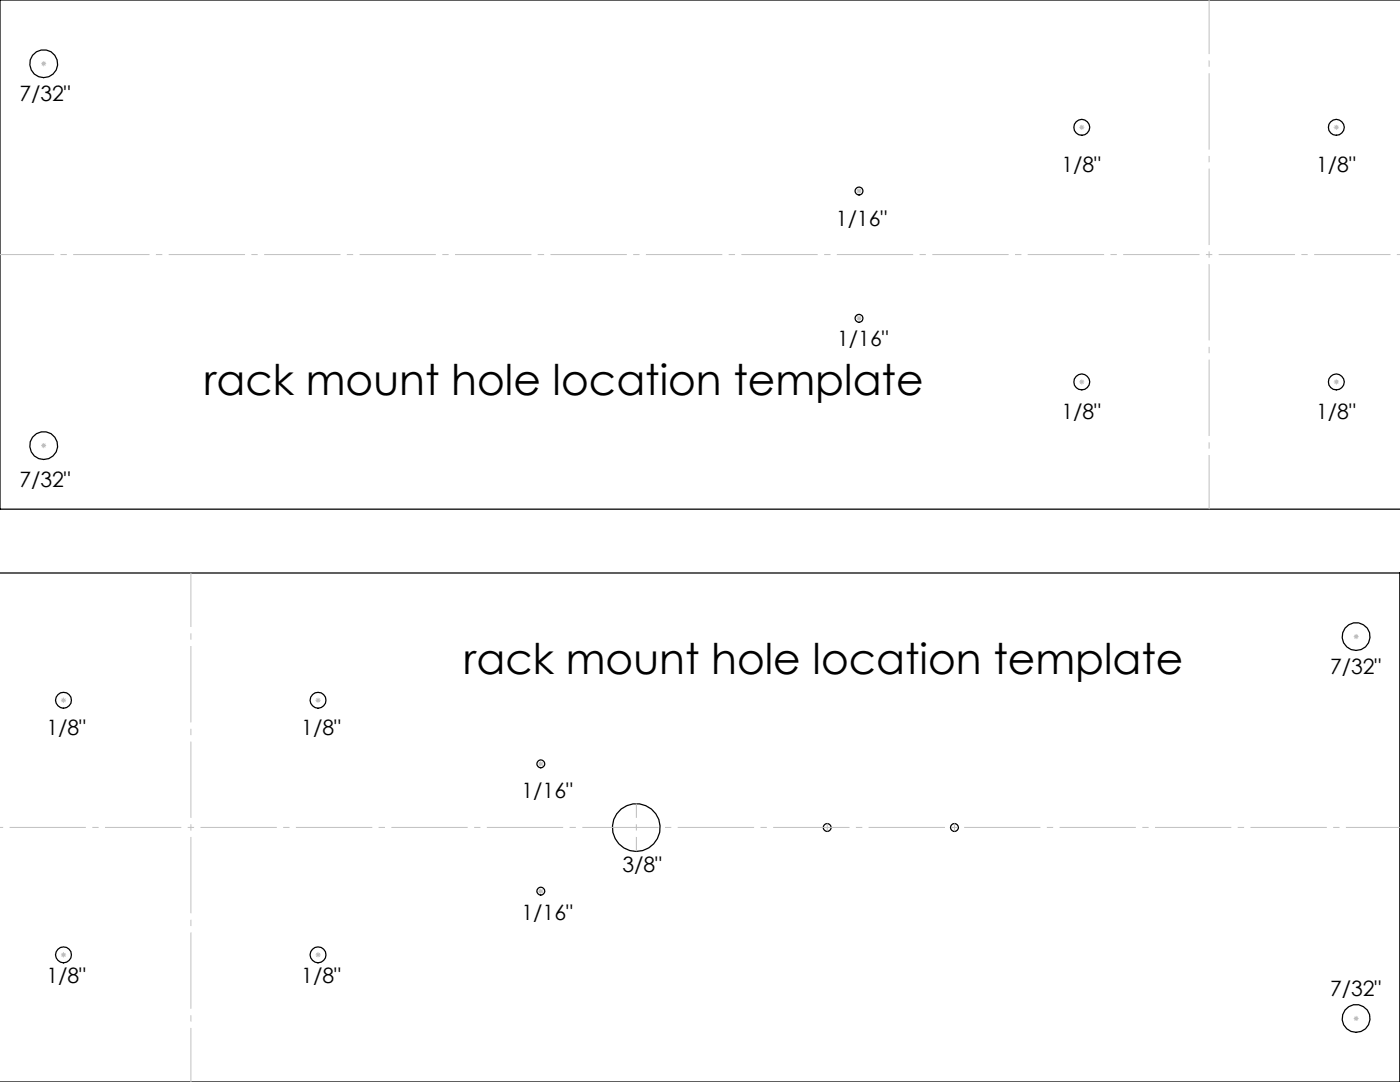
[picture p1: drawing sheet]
<svg xmlns="http://www.w3.org/2000/svg" width="279mm" height="216mm" viewBox="0 0 279 216" stroke-linecap="round" stroke-linejoin="round" font-family="sans-serif">
<g fill="none" stroke="#000" stroke-width=".25">
<path d="M279.4 0h-279.4v101.6h279.4M-.1 114.3h279.5v101.6h-279.5"/>
<circle cx="8.7" cy="12.7" r="2.78"/>
<circle cx="171.4" cy="38.1" r=".78"/>
<circle cx="215.9" cy="25.4" r="1.58"/>
<circle cx="266.7" cy="25.4" r="1.58"/>
<circle cx="171.4" cy="63.5" r=".78"/>
<circle cx="215.9" cy="76.2" r="1.58"/>
<circle cx="266.7" cy="76.2" r="1.58"/>
<circle cx="8.7" cy="88.9" r="2.78"/>
<circle cx="12.7" cy="139.7" r="1.59"/>
<circle cx="63.5" cy="139.7" r="1.59"/>
<circle cx="270.7" cy="127" r="2.78"/>
<circle cx="107.9" cy="152.4" r=".78"/>
<circle cx="107.9" cy="177.8" r=".78"/>
<circle cx="127" cy="165.1" r="4.8"/>
<circle cx="165.1" cy="165.1" r=".78"/>
<circle cx="190.5" cy="165.1" r=".78"/>
<circle cx="12.7" cy="190.5" r="1.59"/>
<circle cx="63.5" cy="190.5" r="1.59"/>
<circle cx="270.7" cy="203.2" r="2.78"/>
</g>
<g fill="none" stroke="#c0c0c0" stroke-width=".2">
<path d="M8.2 12.7h1M8.4 12.3l.7 .8M8.7 12.2v1M9.1 12.3l-.7 .8M170.9 38.1h1M171.1 37.7l.7 .8M171.4 37.6v1M171.8 37.7l-.7 .8M215.4 25.4h1M215.5 25l.8 .8M215.9 24.9v1M216.3 25l-.8 .8"/>
<path d="M266.2 25.4h1M266.3 25l.8 .8M266.7 24.9v1M267.1 25l-.8 .8M170.9 63.5h1M171.1 63.1l.7 .8M171.4 63v1M171.8 63.1l-.7 .8M215.4 76.2h1M215.5 75.8l.8 .8M215.9 75.7v1M216.3 75.8l-.8 .8"/>
<path d="M266.2 76.2h1M266.3 75.8l.8 .8M266.7 75.7v1M267.1 75.8l-.8 .8M8.2 88.9h1M8.4 88.5l.7 .8M8.7 88.4v1M9.1 88.5l-.7 .8M12.2 139.7h1M12.3 139.4l.8 .7M12.7 139.2v1M13.1 139.4l-.8 .7"/>
<path d="M63 139.7h1M63.1 139.4l.8 .7M63.5 139.2v1M63.9 139.4l-.8 .7M270.2 127h.9M270.3 126.7l.7 .7M270.7 126.5v1M271 126.7l-.7 .7M107.4 152.4h1M107.6 152.1l.7 .7M107.9 151.9v1M108.3 152.1l-.7 .7"/>
<path d="M107.4 177.8h1M107.6 177.5l.7 .7M107.9 177.3v1M108.3 177.5l-.7 .7M12.2 190.5h1M12.3 190.2l.8 .7M12.7 190v1M13.1 190.2l-.8 .7M63 190.5h1M63.1 190.2l.8 .7M63.5 190v1M63.9 190.2l-.8 .7"/>
<path d="M270.2 203.2h.9M270.3 202.9l.7 .7M270.7 202.7v1M271 202.9l-.7 .7"/>
</g>
<path d="M165.1 164.3v1.6M190.5 164.3v1.6" fill="none" stroke="#c0c0c0" stroke-width=".2" stroke-dasharray="15.2 1.3 1.3 1.3" stroke-linecap="butt"/>
<path d="M241.3 0v101.6M0 50.8h279.4M38.1 114.3v101.6M-.1 165.1h279.5" fill="none" stroke="#c0c0c0" stroke-width=".2" stroke-dasharray="15.2 1.3 1.3 1.3" stroke-dashoffset="4.4" stroke-linecap="butt"/>
<path d="M127 160.3v9.6" fill="none" stroke="#c0c0c0" stroke-width=".2" stroke-dasharray="15.2 1.3 1.3 1.3" stroke-dashoffset="12.4" stroke-linecap="butt"/>
<g font-size="8.5">
<text x="40.6" y="78.7">rack mount hole location template</text>
<text x="92.5" y="134.4">rack mount hole location template</text>
</g>
<g font-size="4.2">
<text x="3.9" y="20.1">7/32&quot;</text>
<text x="211.8" y="34.3">1/8&quot;</text>
<text x="262.7" y="34.3">1/8&quot;</text>
<text x="166.8" y="45.1">1/16&quot;</text>
<text x="167.1" y="69.1">1/16&quot;</text>
<text x="211.8" y="83.7">1/8&quot;</text>
<text x="262.7" y="83.7">1/8&quot;</text>
<text x="3.9" y="97.1">7/32&quot;</text>
<text x="265.4" y="134.4">7/32&quot;</text>
<text x="9.3" y="146.7">1/8&quot;</text>
<text x="60.1" y="146.7">1/8&quot;</text>
<text x="104.1" y="159.3">1/16&quot;</text>
<text x="124.2" y="174">3/8&quot;</text>
<text x="104.1" y="183.5">1/16&quot;</text>
<text x="9.3" y="196.1">1/8&quot;</text>
<text x="60.1" y="196.1">1/8&quot;</text>
<text x="265.4" y="198.7">7/32&quot;</text>
</g>
</svg>
